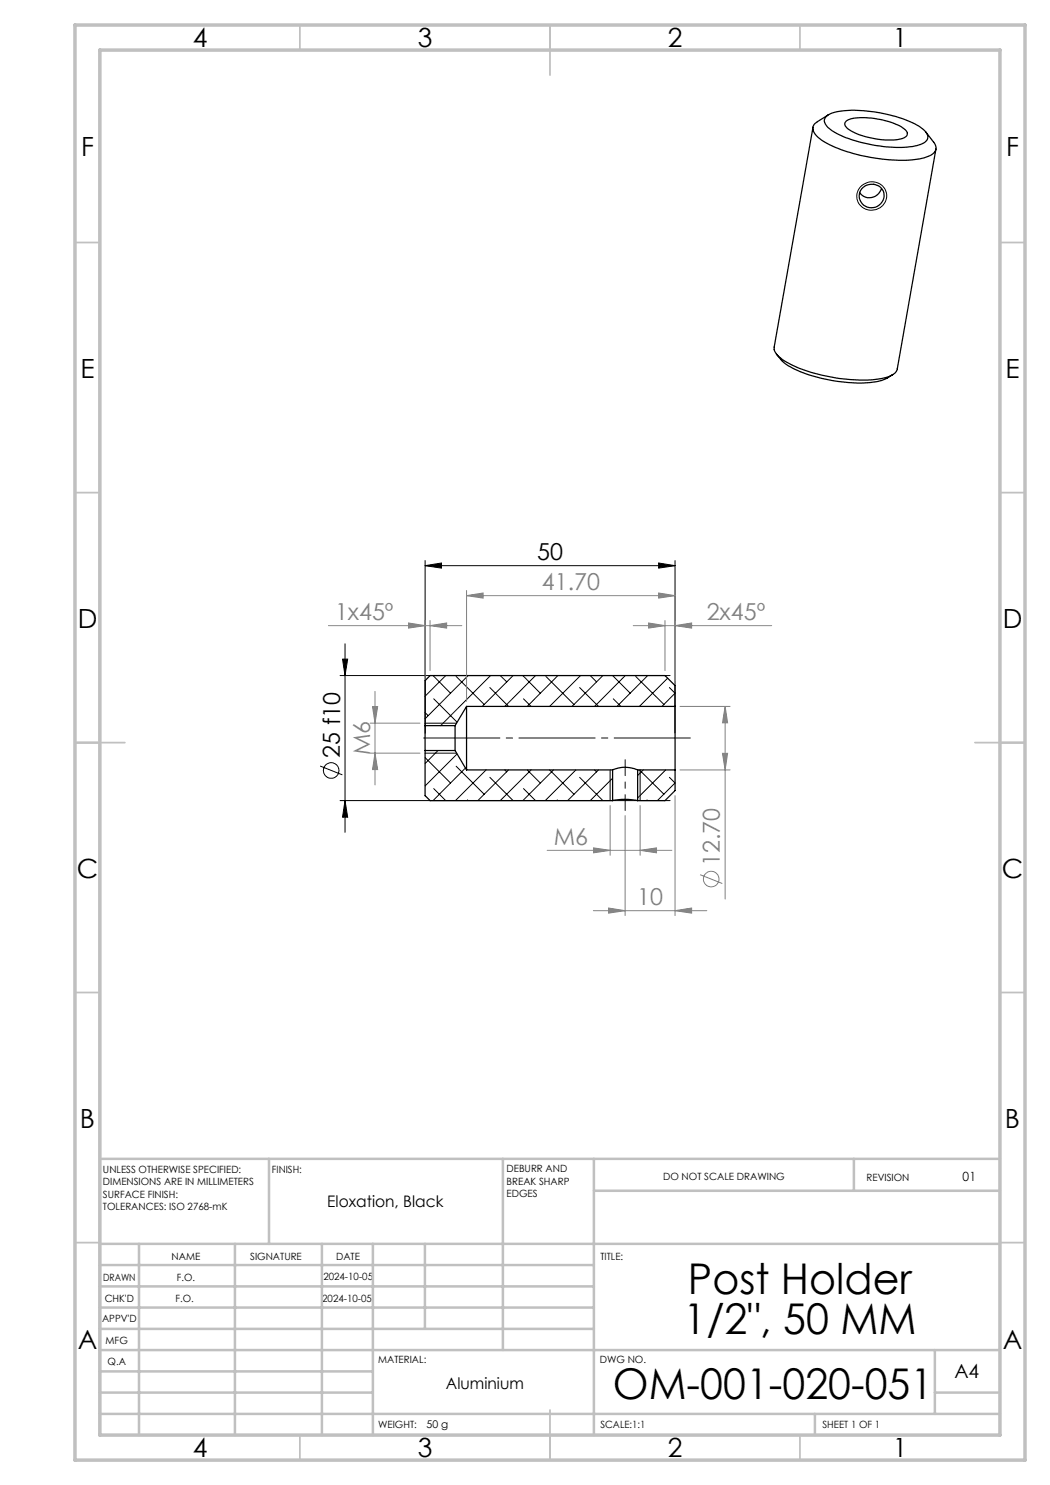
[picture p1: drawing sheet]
<svg xmlns="http://www.w3.org/2000/svg" width="210mm" height="297mm" viewBox="0 0 210 297" stroke-linecap="round" stroke-linejoin="round" font-family="sans-serif">
<g fill="none" stroke="#000" stroke-width=".2">
<path d="M172 37.5a2.92 2.92 0 0 1 4-.7 2.92 2.92 0 0 1 .8 3.9 2.92 2.92 0 0 1-4 1 2.92 2.92 0 0 1-1-4zM85 113.1l3.3-.5v1zM85 112.1v34.5M85 113.1h50M131.7 112.6l3.3 .5-3.3 .5zM135 112.1v34.5M68 135.1h66M68.5 131.8h1l-.5 3.3zM69 128.8v37.7M86.6 135.1l3.5 3.5M86.7 139.8l4.7 4.6M89.1 135.1l-4.1 4.1"/>
<path d="M91.2 135.3l5.6 5.6M93.6 135.1l-8.6 8.7M98 137.5l3.7 3.8M98.1 135.1l-10 10M100 135.1l1.4 1.3M102.6 135.1l-6.2 6.2M104.6 135.1l3.5 3.5M104.7 139.8l1.5 1.5M107.1 135.1l-6.1 6.2M109.2 135.3l5.6 5.6M111.6 135.1l-6.2 6.2M115.9 137.5l3.8 3.8"/>
<path d="M116.1 135.1l-6.2 6.2M118 135.1l1.3 1.3M120.6 135.1l-6.2 6.2M122.5 135.1l3.5 3.5M122.7 139.8l1.5 1.5M125.1 135.1l-6.2 6.2M127.1 135.3l5.7 5.6M129.5 135.1l-6.1 6.2M133.5 135.6l-5.6 5.7M133.9 137.5l1.1 1.1-2.6 2.7M64 153.2l4.5 1.8M85 144.6h6.3"/>
<path d="M85 150.6h6.3M85 151.5l5.1 5.1M85 142.5l.6 .6M86.7 157.7l2.4 2.4M87.6 150.1l-2.6 2.6M91.2 153.2l5.6 5.7M91.4 150.8l-6.4 6.4M93.1 153.6l-6.5 6.5M93.5 160l.1 .1M97.2 154l-6.1 6.1M98 155.5l4.6 4.6M101 154l.4 .4"/>
<path d="M101.7 154l-6.1 6.1M104.7 157.7l2.4 2.4M105.4 154l2.7 2.6M106.2 154l-6.2 6.1M109.9 154l4.9 4.9M110.7 154l-6.1 6.1M111.4 160l.2 .1M115.2 154l-6.2 6.1M115.9 155.5l4.7 4.6M118.9 154l.4 .4M119.7 154l-6.2 6.1M122 154v6.1"/>
<path d="M122.5 155.6l-4.5 4.5M127.9 154l4.9 4.9M128 154v6.1M128.7 154l-1.2 1.1M129.4 160l.1 .1M133.1 154l-5.6 5.6M133.9 155.5l1.1 1.1-3.5 3.5M68 160.1h66M69 160.1l.5 3.3h-1z"/>
<circle cx="66.2" cy="154.1" r="1.55"/>
</g>
<g fill="none" stroke="#000" stroke-width=".25">
<path d="M162.6 25.5l-7.8 43.9a2.45 2.45 0 0 0 1.4 2.2 28.1 28.1 0 0 0 13.2 4.2 17.9 17.9 0 0 0 8.8-.7l.8-.5 .4-.6 7.8-44.2M165.4 23.2a10.8 10.8 0 0 1 6.8-1.1 27 27 0 0 1 11.9 3.4 2.18 2.18 0 0 1 1.4 2.4 4.3 4.3 0 0 1-3.5 1.4 28.2 28.2 0 0 1-15.5-3.1 2.71 2.71 0 0 1-1.6-2.3zM165.6 23l-2.1 1.3a1.52 1.52 0 0 0-.4 2.6 16.2 16.2 0 0 0 7.6 3.8 31.2 31.2 0 0 0 14.1 .9 2.68 2.68 0 0 0 2.4-2l-.3-1-1.7-2.2M169.2 24.2a8.6 8.6 0 0 1 5.7-.5 11.7 11.7 0 0 1 6.3 2.4 .89 .89 0 0 1 .2 .9 .89 .89 0 0 1-.7 .6 15.3 15.3 0 0 1-10-1.2 2.66 2.66 0 0 1-1.8-1.6zM172.3 37.8a2.47 2.47 0 0 1 3-.8 2.47 2.47 0 0 1 1.4 2.7 2.45 2.45 0 0 1-3.3 1.7 2.45 2.45 0 0 1-1.1-3.6zM176.3 37.7a2.46 2.46 0 0 1-1.9 1.8 2.46 2.46 0 0 1-2.5-1M155.3 70.8l.8 1a13.9 13.9 0 0 0 6.9 3.5 28 28 0 0 0 13.4 .8l2.1-1.2M85 145.1v5M85 150.1v9l1 1h36.5M85 150.1h6M85 145.1h6M91 145.1v5"/>
<path d="M91 150.1l2.3 3.9M93.3 141.3v12.7M93.3 154h29.2M93.3 141.3h41.7M93.3 141.3l-2.3 3.8M122.5 154a6.2 6.2 0 0 1 5 0M122.5 154v6.1M127.5 154h7.5M127.5 154v6.1M135 141.3v12.7M135 154v4.1l-2 2h-5.5M135 141.3v-4.2l-2-2h-47l-1 1v9"/>
<path d="M122.5 160.1a12.8 12.8 0 0 1 5 0"/>
</g>
<g fill="none" stroke="#808080" stroke-width=".2">
<path d="M93.3 119.1l3.3-.5v1zM93.3 118.1v22.2M93.3 119.1h41.7M131.7 118.6l3.3 .5-3.3 .5zM135 118.1v18M65.7 125.1h26.7M75 138.3v18.7M81.7 124.6l3.3 .5-3.3 .5zM85 124.1v11M86 125.1l3.3-.5v1zM86 124.1v10M126.6 125.1h27.7"/>
<path d="M129.7 124.6l3.3 .5-3.3 .5zM133 124.1v10M135 125.1l3.3-.5v1zM74 150.6h10M74 144.6h10M74.5 141.3h1l-.5 3.3zM75 150.6l.5 3.3h-1zM135 159.1v24M136 141.3h10M136 154h10M144.5 150.7h1l-.5 3.3zM145 141.3v38.5"/>
<path d="M145 141.3l.5 3.3h-1zM109.4 170.1h25M118.7 169.6l3.3 .5-3.3 .5zM122 161.1v10M125 163.1v20M128 170.1l3.3-.5v1zM128 161.1v10M140 174.9l4.5 1.8M118.7 182.1h22.7M121.7 181.6l3.3 .5-3.3 .5zM135 182.1l3.3-.5v1z"/>
<circle cx="142.2" cy="175.8" r="1.55"/>
</g>
<path d="M84 147.6h54.8" fill="none" stroke="#000" stroke-width=".2" stroke-dasharray="15.2 1.3 1.3 1.3" stroke-dashoffset="-.7"/>
<path d="M125 162.1v-10.1" fill="none" stroke="#000" stroke-width=".2" stroke-dasharray="15.2 1.3 1.3 1.3" stroke-dashoffset="12.1"/>
<g fill="none" stroke="#c0c0c0" stroke-width=".35">
<path d="M60 5v5M110 5v10M160 5v5M15 48.5h5M200 48.5h5M15 98.5h5M200 98.5h5M15 148.5h10M195 148.5h10M15 198.5h5M200 198.5h5M15 248.5h5"/>
<path d="M200 248.5h5M60 287v5M110 282v10M160 287v5"/>
</g>
<g fill="none" stroke="#c0c0c0" stroke-width=".5">
<path d="M53.8 231.8v17M100.6 231.8v38.2M118.8 231.8v55.2M118.8 238.2h81.2M170.8 231.8v6.4M200 231.8h-180v55.2M20 248.8h180M20 257.3h98.8M20 253h98.8M27.8 248.8v38.2M47 248.8v38.2M64.4 248.8v38.2"/>
<path d="M74.6 248.8v38.2M85 248.8v17M20 265.8h98.8M20 261.5h98.8M20 278.5h54.6M20 274.3h54.6M20 270h180M187 278.5h13M187 270v12.8M20 282.8h180M163 282.8v4.2"/>
</g>
<path d="M15 5h190v287h-190zM20 10h180v277h-180z" fill="none" stroke="#c0c0c0" stroke-width=".7"/>
<g fill="#000">
<path d="M131.7 112.6l3.3 .5-3.3 .5zM85 113.1l3.3-.5v1z"/>
<path d="M68.5 131.8h1l-.5 3.3zM69 160.1l.5 3.3h-1z"/>
</g>
<g fill="#808080">
<path d="M131.7 118.6l3.3 .5-3.3 .5zM93.3 119.1l3.3-.5v1zM135 182.1l3.3-.5v1zM121.7 181.6l3.3 .5-3.3 .5zM86 125.1l3.3-.5v1zM81.7 124.6l3.3 .5-3.3 .5z"/>
<path d="M118.7 169.6l3.3 .5-3.3 .5zM128 170.1l3.3-.5v1z"/>
<path d="M75 150.6l.5 3.3h-1zM74.5 141.3h1l-.5 3.3z"/>
<path d="M145 141.3l.5 3.3h-1zM144.5 150.7h1l-.5 3.3z"/>
<path d="M129.7 124.6l3.3 .5-3.3 .5zM135 125.1l3.3-.5v1z"/>
</g>
<g font-size="8.5">
<text x="137.6" y="258.8">Post Holder</text>
<text x="136.7" y="266.9">1/2&quot;, 50 MM</text>
<text x="122.6" y="279.7">OM-001-020-051</text>
</g>
<g font-size="5.3">
<text x="38.5" y="9.5">4</text>
<text x="83.5" y="9.5">3</text>
<text x="133.6" y="9.5">2</text>
<text x="178.6" y="9.5">1</text>
<text x="16.2" y="31.3">F</text>
<text x="201.2" y="31.3">F</text>
<text x="16.1" y="75.5">E</text>
<text x="201.1" y="75.5">E</text>
<text x="15.5" y="125.5">D</text>
<text x="200.5" y="125.5">D</text>
<text x="15.4" y="175.5">C</text>
<text x="200.4" y="175.5">C</text>
<text x="16" y="225.5">B</text>
<text x="201" y="225.5">B</text>
<text x="15.5" y="269.8">A</text>
<text x="200.5" y="269.8">A</text>
<text x="38.5" y="291.5">4</text>
<text x="83.5" y="291.5">3</text>
<text x="133.6" y="291.5">2</text>
<text x="178.6" y="291.5">1</text>
</g>
<g font-size="4.7">
<text x="107.4" y="112.1">50</text>
<text x="68" y="151.5" transform="rotate(-90 68 151.5)">25 f10</text>
</g>
<g font-size="4.7" fill="#808080">
<text x="108.4" y="118.1">41.70</text>
<text x="67" y="124.1">1x45º</text>
<text x="141.3" y="124.1">2x45º</text>
<text x="74" y="151" transform="rotate(-90 74 151)">M6</text>
<text x="110.7" y="169">M6</text>
<text x="144" y="173.2" transform="rotate(-90 144 173.2)">12.70</text>
<text x="127.4" y="181.1">10</text>
</g>
<text font-size="3.9" x="190.9" y="275.5">A4</text>
<g font-size="3.2">
<text x="65.5" y="241.4">Eloxation, Black</text>
<text x="89.2" y="277.9">Aluminium</text>
</g>
<text font-size="2.5" x="192.5" y="236.1">01</text>
<text font-size="2.1" x="85.3" y="285.6">50 g</text>
<g font-size="2">
<text x="20.6" y="234.6">UNLESS OTHERWISE SPECIFIED:</text>
<text x="20.6" y="237.1">DIMENSIONS ARE IN MILLIMETERS</text>
<text x="20.6" y="239.6">SURFACE FINISH:</text>
<text x="54.4" y="234.6">FINISH:</text>
<text x="101.3" y="234.5">DEBURR AND</text>
<text x="101.3" y="237">BREAK SHARP</text>
<text x="101.3" y="239.5">EDGES</text>
<text x="132.6" y="236">DO NOT SCALE DRAWING</text>
<text x="173.3" y="236.2">REVISION</text>
<text x="20.6" y="242.1">TOLERANCES: ISO 2768-mK</text>
<text x="34.3" y="252">NAME</text>
<text x="50" y="251.9">SIGNATURE</text>
<text x="67.2" y="251.9">DATE</text>
<text x="120.1" y="251.9">TITLE:</text>
<text x="20.6" y="256.1">DRAWN</text>
<text x="35.3" y="256.1">F.O.</text>
<text x="64.7" y="255.9">2024-10-05</text>
<text x="20.9" y="260.3">CHK'D</text>
<text x="35.1" y="260.3">F.O.</text>
<text x="64.4" y="260.3">2024-10-05</text>
<text x="20.4" y="264.4">APPV'D</text>
<text x="21.1" y="268.8">MFG</text>
<text x="21.5" y="273">Q.A</text>
<text x="75.6" y="272.5">MATERIAL:</text>
<text x="120" y="272.5">DWG NO.</text>
<text x="75.6" y="285.5">WEIGHT:</text>
<text x="120.1" y="285.6">SCALE:1:1</text>
<text x="164.5" y="285.6">SHEET 1 OF 1</text>
</g>
</svg>
